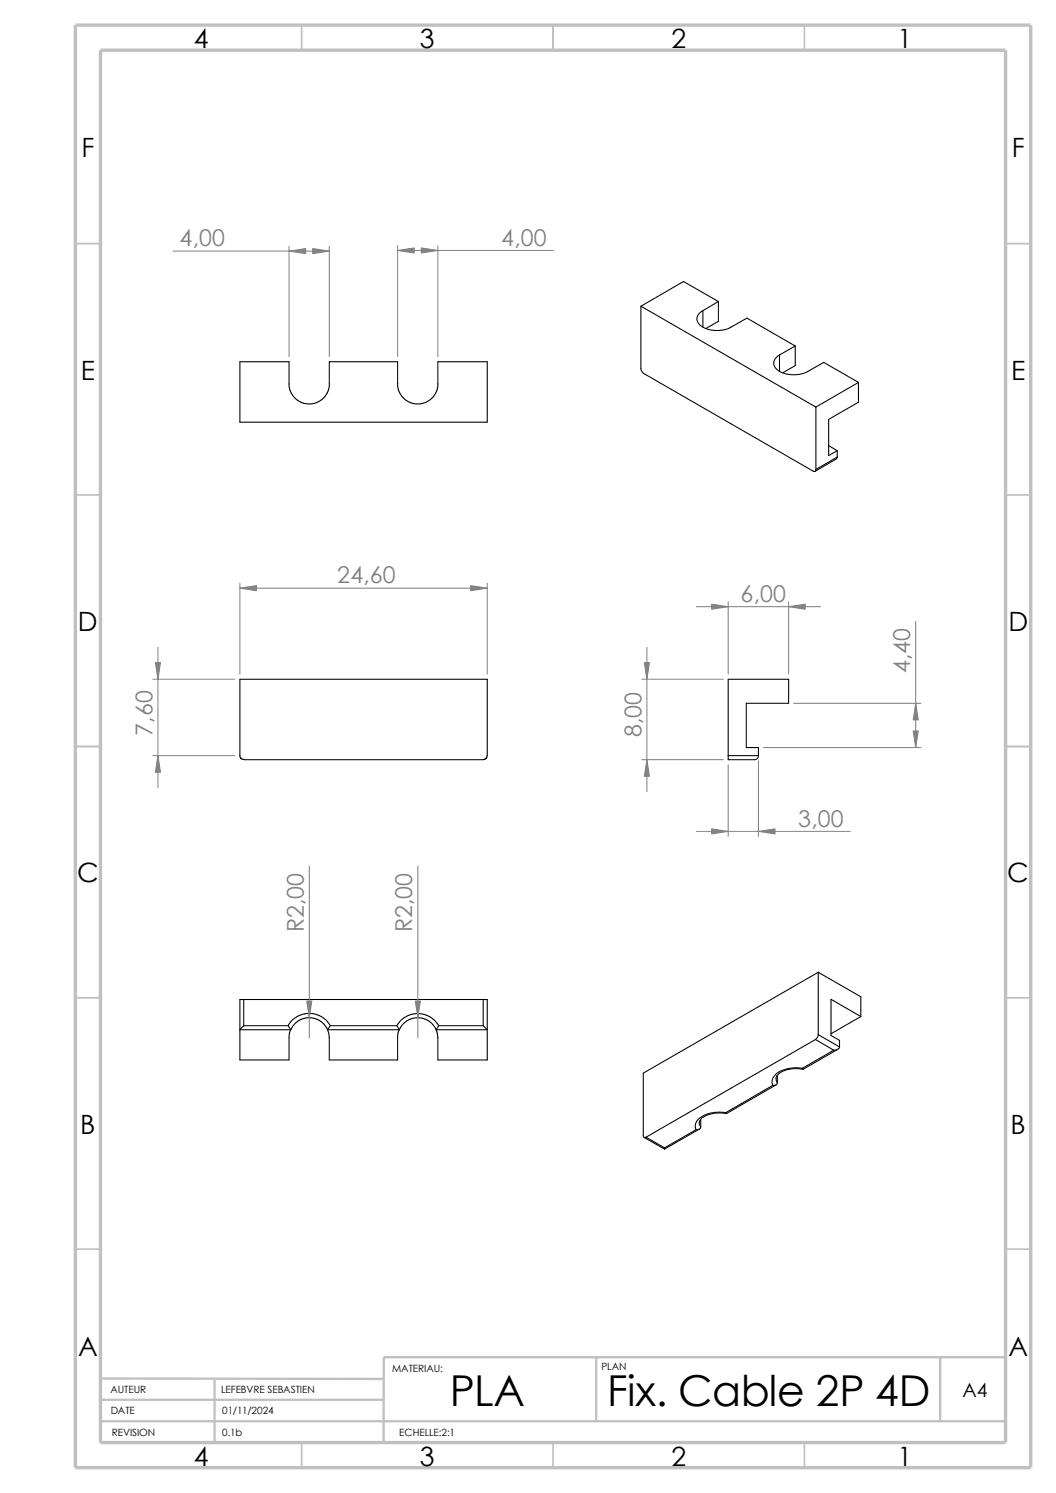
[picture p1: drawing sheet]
<svg xmlns="http://www.w3.org/2000/svg" width="210mm" height="297mm" viewBox="0 0 210 297" stroke-linecap="round" stroke-linejoin="round" font-family="sans-serif">
<g fill="none" stroke="#c0c0c0" stroke-width=".34">
<path d="M60 5v5M110 5v5M160 5v5M15 48.5h5M200 48.5h5M15 98.5h5M200 98.5h5M15 148.5h5M200 148.5h5M15 198.5h5M200 198.5h5M15 248.5h5"/>
<path d="M200 248.5h5M60 287v5M110 287v5M160 287v5"/>
</g>
<path d="M20 231.7v55.3M20 274.2l56.3 .1M20 278.5h56.3M42.7 274.3v12.7M118.6 270v12.7M187 270v12.7M200 270h-123.7v16.9M20 282.7h180" fill="none" stroke="#c0c0c0" stroke-width=".47"/>
<path d="M15 5h190v287h-190zM20 10h180v277h-180z" fill="none" stroke="#c0c0c0" stroke-width=".68" stroke-linecap="butt"/>
<g fill="none" stroke="#000" stroke-width=".21">
<path d="M142.9 60l-7-4-8.4 4.9M142.9 60l-3.1 1.8M142.9 60v3.9l-2.5 1.5M65.5 76.4l-.2 1.4-.7 1.1-.6 .6-1.5 .8-1 .1-1-.1-1-.5-.9-.6-.9-1.4-.2-.9v-4.9h-9.8v12h49.2v-12h-9.8v4.4M87.1 76.4l-.2 1.4-.7 1.1-.6 .6-1.5 .8-1 .1-1-.1-1-.5-.9-.6-.9-1.4-.2-.9v-4.9h-13.6v4.4M127.5 60.9v12.5l.3 .7 33.9 19.6a.34 .34 0 0 0 .4 .1 .34 .34 0 0 0 .2-.4M127.5 60.9l34.8 20.1M139.8 61.8a1.71 1.71 0 0 0-1.2 1.6 1.71 1.71 0 0 0 1.2 1.7 6.2 6.2 0 0 0 5.6 0l3.1-1.8 9.7 5.5M139.8 61.8v3.3M155 70.6v3.3M155 70.6a1.73 1.73 0 0 0-1.1 1.6 1.73 1.73 0 0 0 1.1 1.7 6.3 6.3 0 0 0 5.7 0l3.1-1.8 6.9 4M158.2 68.8l-3.2 1.8"/>
<path d="M158.2 68.8v3.9l-2.5 1.5M170.7 76.1l-8.4 4.9M170.7 76.1v3.9l-5.9 3.4v7.2l1.7-.9M162.3 81v12.4M164.8 88.6l1.7 1.1M166.5 90.9l-.2 .4-4.2 2.5M166.5 89.7v1.2M166.5 90.9l-4.2 2.5M48.5 151.1l-.5-.2-.3-.4v-15.4h49.2v15.2l-.1 .4-.5 .4h-47.8M144.8 150.3v.8h5.2a.79 .79 0 0 0 .8-.8M144.8 150.3v-15.2h12v4.8h-8.4v8.8h2.4v1.6M144.8 150.3h6"/>
<path d="M48.5 198.8v5.2M48.5 198.8h47.6M48.5 198.8h-.8v12.1h9.8v-5l.3-1.1M96.1 198.8v5.2M96.1 198.8h.8v12.1h-9.8v-4.5l-.4-1.5M162.7 193.4l-34.8 20.1v12.4a.34 .34 0 0 0 .2 .4 .34 .34 0 0 0 .4-.1M162.7 193.4v12.4M162.7 193.4l8.5 4.9v3.9M48.5 204l-.8 .9h10.1M48.5 204h8.8M57.3 204l.5 .9M57.8 204.9l.5-.8 1-1 1-.5 1.1-.2 1.2 .2 1.1 .5 .9 .8 .6 1"/>
<path d="M65.2 204.9h14.2M65.7 204l-.5-.7-1.3-1.1-1.5-.5-1.2-.1-1.4 .3-1.1 .6-.8 .7-.6 .8M79 204h-13.3l-.5 .9M79 204l.4 .9M79.4 204.8l-.3 1.1v5h-13.6v-4.5l-.3-1.5M79.4 204.9l.4-.8 1.1-1 1-.5 1.1-.2 1.2 .2 1.1 .5 .8 .8 .6 1M87.2 204l-.9-1.1-.8-.6-1.5-.6-1.3-.1-1.1 .2-1.2 .6-.9 .8-.5 .8M96.1 204h-8.9l-.5 .9M96.1 204l.8 .9h-10.2M153.7 215.9l-9.4 5.5M154.3 215.8l-9.8 5.7-.2-.1M154.6 214v1.4"/>
<path d="M154.6 215.4a.67 .67 0 0 1-.9 .5M159.6 212.5l.1 .2M159.6 212.5a6.2 6.2 0 0 0-5.6 1.5 1.57 1.57 0 0 0-.3 1.9M159.7 212.7a5.3 5.3 0 0 0-5.2 1.4 1.25 1.25 0 0 0 .1 1.3M162.2 206.8l3.6 2.1M162.2 206.8l-33.7 19.4M162.7 205.8l4.3 2.5M162.7 205.8l-.1 .4-.4 .6M165.8 208.9l-6.2 3.6M166.6 208.7l-6.9 4M167 208.3a.98 .98 0 0 1-1.2 .6M171.2 202.2l-5.9-3.4v7.2l1.7 1v1.3"/>
<path d="M171.2 202.2l-5.9 3.5M128.1 226.3l4.1 2.3M128.5 226.2l3.7 2.1M132.2 228.3v.3M138.4 224.7l-6.2 3.6M139.1 224.6l-6.9 4M139.3 222.8l.1 1.4M139.4 224.2l-.4 .5h-.6M144.3 221.4a6.3 6.3 0 0 0-5.7 1.7l-.3 .9 .1 .7M144.4 221.5a6.1 6.1 0 0 0-5 1.1 1.11 1.11 0 0 0 0 1.6"/>
</g>
<g fill="none" stroke="#808080" stroke-width=".2">
<path d="M34.4 50h31.1M57.5 49v22M65.5 49v22M79.1 48.9v22.1M79.1 49.8h31M87.1 48.9v22.1M47.7 116v18.1M47.7 117h49.2M96.9 116v18.1M144.8 119.7v14.4M156.8 119.7v14.4M30.4 135.1h16.3"/>
<path d="M31.4 128.8v27.9M127.6 135.1h16.2M128.7 128.8v28.7M138.5 120.7h24.7M157.8 139.9h25.3M182.1 123.6v25.1M30.4 150.3h16.3M127.6 151.1h16.2M144.8 152.1v14.3M150.8 151.3v15.1M151.8 148.7h31.3M61.5 172.3v34.2"/>
<path d="M83.1 172.3v34.2M138.5 165.4h30.6"/>
</g>
<g fill="#808080" stroke="#808080" stroke-width=".2">
<path d="M61 199.1h1l-.5 3.3z"/>
<path d="M82.6 199.1h1l-.5 3.3z"/>
<path d="M93.6 116.5l3.3 .5-3.3 .5z"/>
<path d="M47.7 117l3.3-.5v1z"/>
<path d="M30.9 131.8h1l-.5 3.3z"/>
<path d="M31.4 150.3l.5 3.3h-1z"/>
<path d="M57.5 50l3.3-.6v1.1z"/>
<path d="M62.2 49.4l3.3 .6-3.3 .5z"/>
<path d="M79.1 49.8l3.3-.5v1z"/>
<path d="M83.8 49.3l3.3 .5-3.3 .5z"/>
<path d="M141.5 164.9l3.3 .5-3.3 .5z"/>
<path d="M150.8 165.4l3.3-.5v1z"/>
<path d="M156.8 120.7l3.3-.5v1z"/>
<path d="M141.5 120.2l3.3 .5-3.3 .5z"/>
<path d="M128.1 131.8h1.1l-.5 3.3z"/>
<path d="M128.7 151.1l.5 3.3h-1.1z"/>
<path d="M182.1 139.9l.5 3.3h-1z"/>
<path d="M181.6 145.4h1l-.5 3.3z"/>
</g>
<g font-size="8.5">
<text x="89.5" y="279.7">PLA</text>
<text x="120.8" y="279.7">Fix. Cable 2P 4D</text>
</g>
<g font-size="5.3">
<text x="38.5" y="9.6">4</text>
<text x="83.5" y="9.6">3</text>
<text x="133.5" y="9.6">2</text>
<text x="178.5" y="9.6">1</text>
<text x="16.2" y="31.3">F</text>
<text x="201.2" y="31.3">F</text>
<text x="16" y="75.6">E</text>
<text x="201.1" y="75.6">E</text>
<text x="15.5" y="125.6">D</text>
<text x="200.6" y="125.6">D</text>
<text x="15.3" y="175.6">C</text>
<text x="200.3" y="175.6">C</text>
<text x="16" y="225.6">B</text>
<text x="201" y="225.6">B</text>
<text x="15.5" y="269.8">A</text>
<text x="200.5" y="269.8">A</text>
<text x="38.5" y="291.6">4</text>
<text x="83.5" y="291.6">3</text>
<text x="133.5" y="291.6">2</text>
<text x="178.5" y="291.6">1</text>
</g>
<g font-size="4.6" fill="#808080">
<text x="35.7" y="49">4,00</text>
<text x="99.7" y="48.9">4,00</text>
<text x="67.1" y="116.1">24,60</text>
<text x="147.3" y="119.8">6,00</text>
<text x="181" y="134" transform="rotate(-90 181 134)">4,40</text>
<text x="30.3" y="146.5" transform="rotate(-90 30.3 146.5)">7,60</text>
<text x="127.6" y="146.7" transform="rotate(-90 127.6 146.7)">8,00</text>
<text x="158.8" y="164.5">3,00</text>
<text x="60.4" y="185.5" transform="rotate(-90 60.4 185.5)">R2,00</text>
<text x="82" y="185.5" transform="rotate(-90 82 185.5)">R2,00</text>
</g>
<text font-size="3.9" x="191.4" y="277.9">A4</text>
<g font-size="2">
<text x="78" y="272.9">MATERIAU:</text>
<text x="119.6" y="272.5">PLAN</text>
<text x="22" y="277.1">AUTEUR</text>
<text x="22" y="281.3">DATE</text>
<text x="44" y="277.1">LEFEBVRE SEBASTIEN</text>
<text x="44.2" y="281.3">01/11/2024</text>
<text x="22.2" y="285.6">REVISION</text>
<text x="44.2" y="285.6">0.1b</text>
<text x="79.4" y="285.6">ECHELLE:2:1</text>
</g>
</svg>
